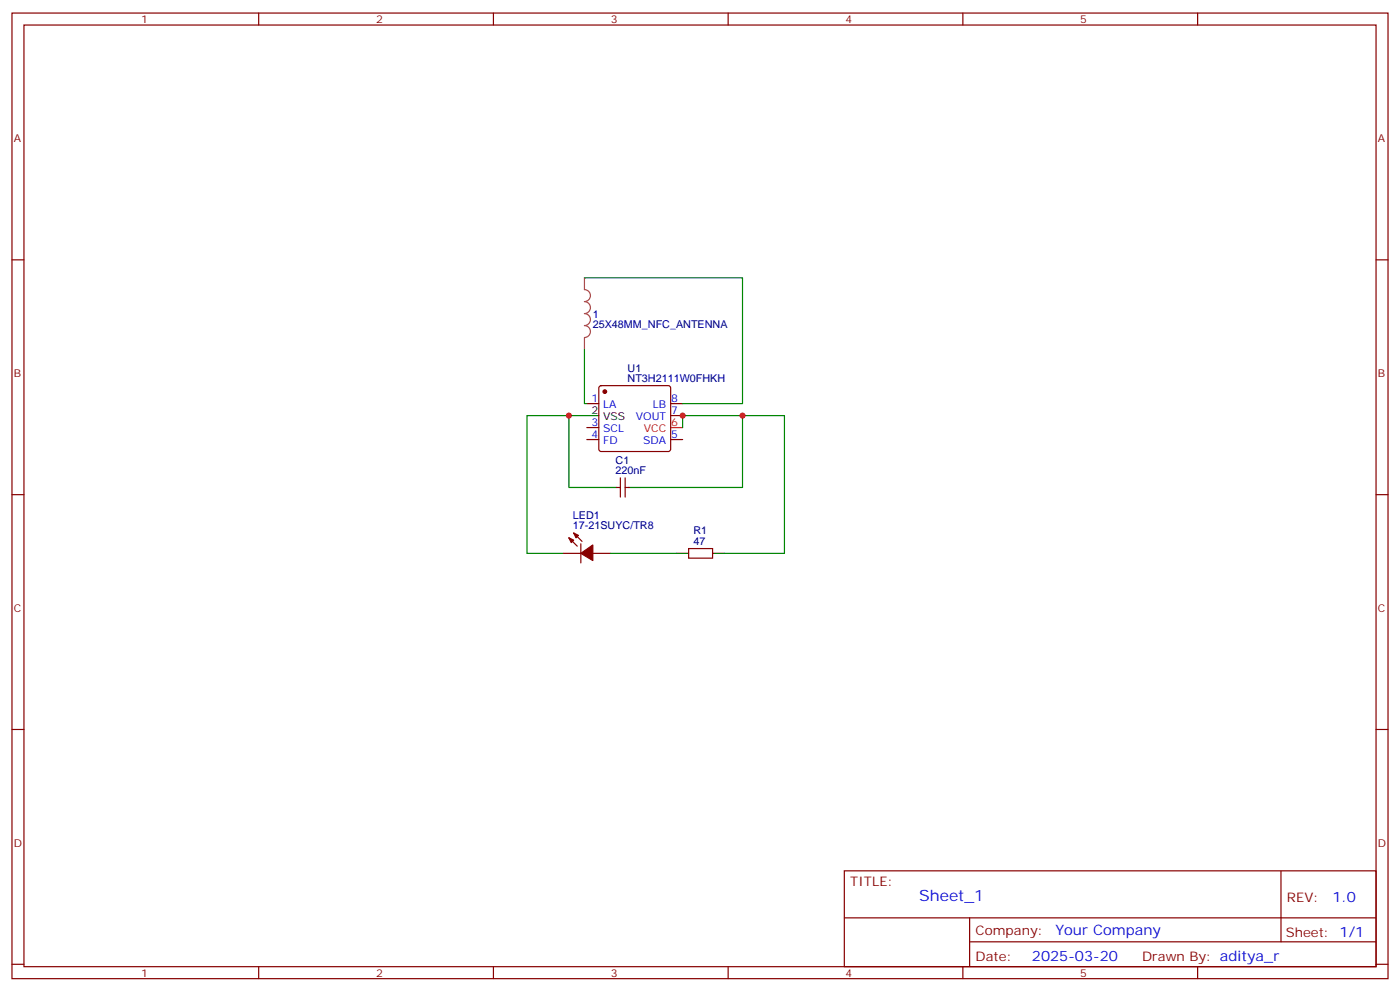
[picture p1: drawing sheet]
<svg xmlns="http://www.w3.org/2000/svg" width="412mm" height="292mm" viewBox="0 0 412 292" stroke-linecap="round" stroke-linejoin="round" font-family="sans-serif">
<g fill="none" stroke="#870000" stroke-width=".35">
<path d="M3.5 3.8h405.4v284.4h-405.4zM7.1 7.4h398.2v277.3h-398.2zM76.2 3.8v3.6M145.3 3.8v3.6M214.5 3.8v3.6M283.6 3.8v3.6M352.8 3.8v3.6M3.5 76.5h3.6M405.3 76.5h3.6M172.9 118.9h3.5M176.6 113.8l.5-.2h19.7l.5 .2 .3 .5v18l-.3 .5-.5 .2h-19.7l-.5-.3-.2-.4v-18zM197.6 118.9h3.5"/>
<path d="M172.9 129.4h3.5M172.9 125.9h3.5M197.6 122.4h3.5M197.6 129.4h3.5M3.5 145.7h3.6M167.6 158.4l2.4 2.4M169 157l2.4 2.4M181.7 143.5h1M182.7 140.7v5.7M184.1 140.7v5.7M184.1 143.5h1.1M405.3 145.7h3.6"/>
<path d="M165.8 162.9h5.3M171.1 160.1v5.7M174.6 162.9h5.3M202.8 161.5h7.1v2.9h-7.1zM3.5 214.8h3.6M405.3 214.8h3.6M248.7 256.4h156.6v28.3h-156.6zM377.3 256.5v20.8M248.7 270.3h156.5M285.6 277.3h119.6M285.6 270.3v14.1M3.5 284h3.6"/>
<path d="M76.2 284.7v3.5M145.3 284.7v3.5M214.5 284.7v3.5M283.6 284.7v3.5M352.8 284.7v3.5M405.3 284h3.6"/>
</g>
<path d="M197.6 125.9h3.5" fill="none" stroke="#f00" stroke-width=".35"/>
<path d="M172.9 122.4h3.5M178.2 143.5h3.5M185.2 143.5h3.5M199.3 162.9h3.5M209.9 162.9h3.5" fill="none" stroke="#000" stroke-width=".35"/>
<g fill="#870000" stroke="#870000" stroke-width=".35">
<path d="M167.6 158.4l1.4 .7-.7 .7z"/>
<path d="M169 157l1.4 .7-.7 .7z"/>
<path d="M171.1 162.9l3.5-2.4v4.6z"/>
<circle cx="178.2" cy="115.3" r=".53"/>
</g>
<path d="M172.2 81.8v3.5a1.76 1.76 0 0 1 1.7 1.7 1.76 1.76 0 0 1-1.7 1.8 1.76 1.76 0 0 1 1.7 1.8 1.76 1.76 0 0 1-1.7 1.7 1.76 1.76 0 0 1 1.7 1.8 1.76 1.76 0 0 1-1.7 1.8 1.76 1.76 0 0 1 1.7 1.7 1.76 1.76 0 0 1-1.7 1.8M172.2 99.5v3.5" fill="none" stroke="#a64a4a" stroke-width=".35"/>
<path d="M172.2 81.8h46.5v37.1h-17.6M172.2 103v15.9h.7M167.6 122.4h-12.4v40.5h10.6M172.9 122.4h-5.3v21.1h10.6M201.1 125.9v-3.5h17.6v21.1h-30M218.7 122.4h12.4v40.5h-17.7M179.9 162.9h19.4" fill="none" stroke="#008700" stroke-width=".35"/>
<g fill="#c00">
<circle cx="201.1" cy="122.4" r=".88"/>
<circle cx="218.7" cy="122.4" r=".88"/>
<circle cx="167.6" cy="122.4" r=".88"/>
</g>
<text font-size="4.6" fill="#00f" x="270.8" y="265.5">Sheet_1</text>
<g font-size="4.2" fill="#00f">
<text x="392.5" y="265.7">1.0</text>
<text x="310.9" y="275.3">Your Company</text>
<text x="304" y="283.1">2025-03-20</text>
</g>
<g font-size="3.9" fill="#800">
<text x="250.5" y="261">TITLE:</text>
<text x="379.1" y="265.7">REV:</text>
<text x="287.4" y="275.2">Company:</text>
<text x="378.7" y="275.8">Sheet: 1/1</text>
<text x="287.4" y="282.9">Date:</text>
<text x="336.4" y="283">Drawn By: aditya_r</text>
</g>
<g font-size="3.2" fill="#800">
<text x="41.6" y="6.8">1</text>
<text x="110.8" y="6.8">2</text>
<text x="179.9" y="6.8">3</text>
<text x="249.1" y="6.8">4</text>
<text x="318.2" y="6.8">5</text>
<text x="4.1" y="41.9">A</text>
<text x="405.9" y="41.9">A</text>
<text x="4.1" y="111.1">B</text>
<text x="405.9" y="111.1">B</text>
<text x="4.1" y="180.2">C</text>
<text x="405.9" y="180.2">C</text>
<text x="4.1" y="249.4">D</text>
<text x="405.9" y="249.4">D</text>
<text x="41.6" y="287.7">1</text>
<text x="110.8" y="287.7">2</text>
<text x="179.9" y="287.7">3</text>
<text x="249.1" y="287.7">4</text>
<text x="318.2" y="287.7">5</text>
</g>
<g font-size="3.2" fill="#000080">
<text x="174.6" y="93.5">1</text>
<text x="174.6" y="96.7">25X48MM_NFC_ANTENNA</text>
<text x="184.9" y="112.5">NT3H2111W0FHKH</text>
<text x="184.9" y="109.4">U1</text>
<text x="181.3" y="136.5">C1</text>
<text x="181.3" y="139.7">220nF</text>
<text x="168.7" y="155.9">17-21SUYC/TR8</text>
<text x="168.7" y="152.7">LED1</text>
<text x="204.3" y="160.5">47</text>
<text x="204.3" y="157.3">R1</text>
</g>
<g font-size="3.2" fill="#00f">
<text x="174.2" y="118.5">1</text>
<text x="197.7" y="118.5">8</text>
<text x="174.2" y="125.6">3</text>
<text x="177.7" y="120.3">LA</text>
<text x="187.3" y="123.8">VOUT</text>
<text x="192.3" y="120.3">LB</text>
<text x="197.7" y="122">7</text>
<text x="174.2" y="129.1">4</text>
<text x="177.7" y="130.8">FD</text>
<text x="177.7" y="127.3">SCL</text>
<text x="189.5" y="130.8">SDA</text>
<text x="197.7" y="129.1">5</text>
</g>
<g font-size="3.2">
<text x="174.2" y="122">2</text>
<text x="177.7" y="123.8">VSS</text>
</g>
<g font-size="3.2" fill="#f00">
<text x="197.7" y="125.6">6</text>
<text x="189.6" y="127.3">VCC</text>
</g>
</svg>
